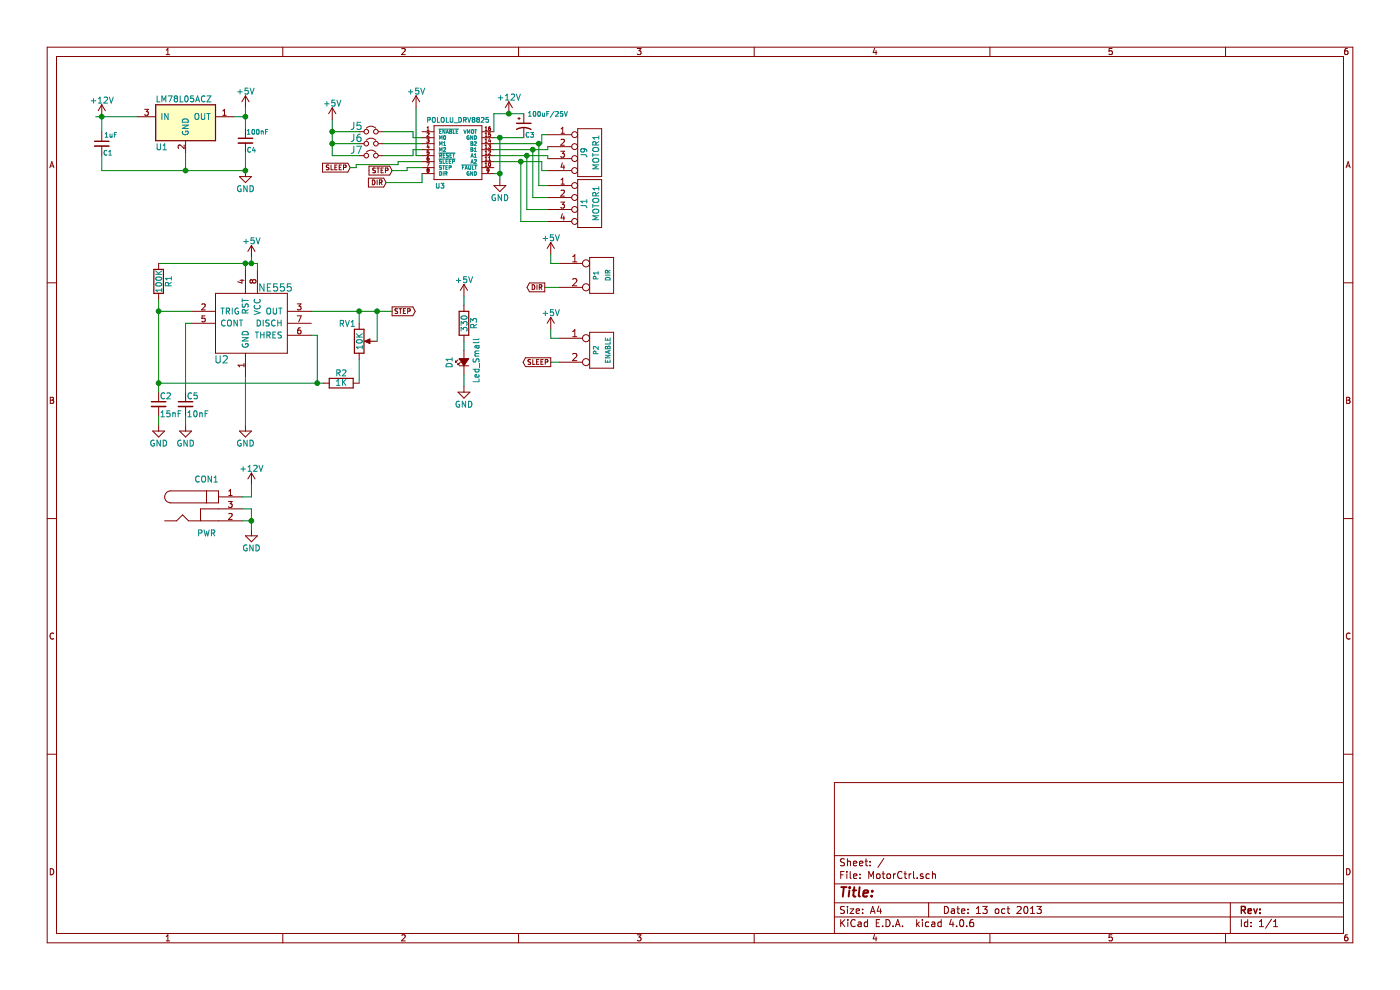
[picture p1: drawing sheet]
EESchema Schematic File Version 2
LIBS:MotorCtrl-rescue
LIBS:suf_ic_misc
LIBS:suf_module
LIBS:suf_passive
LIBS:conn
LIBS:device
LIBS:power
LIBS:transistors
LIBS:linear
LIBS:regul
LIBS:74xx
LIBS:cmos4000
LIBS:adc-dac
LIBS:memory
LIBS:xilinx
LIBS:microcontrollers
LIBS:dsp
LIBS:microchip
LIBS:analog_switches
LIBS:motorola
LIBS:texas
LIBS:intel
LIBS:audio
LIBS:interface
LIBS:digital-audio
LIBS:philips
LIBS:display
LIBS:cypress
LIBS:siliconi
LIBS:opto
LIBS:atmel
LIBS:contrib
LIBS:valves
LIBS:MotorCtrl-cache
EELAYER 25 0
EELAYER END
$Descr A4 11693 8268
encoding utf-8
Sheet 1 1
Title ""
Date "13 oct 2013"
Rev ""
Comp ""
Comment1 ""
Comment2 ""
Comment3 ""
Comment4 ""
$EndDescr
$Comp
L C_Small C1
U 1 1
P 850 1200
F 0 "C1" H 900 1125 40  0000 C CNN
F 1 "1uF" H 925 1275 40  0000 C CNN
F 2 "Capacitors_ThroughHole:C_Disc_D3.0mm_W1.6mm_P2.50mm" H 850 1200 60  0001 C CNN
F 3 "~" H 850 1200 60  0000 C CNN
	1    850  1200
	1    0    0    -1  
$EndComp
Wire Wire Line
	800  975  1150 975 
$Comp
L C_Small C4
U 1 1
P 2050 1175
F 0 "C4" H 2100 1100 40  0000 C CNN
F 1 "100nF" H 2150 1250 40  0000 C CNN
F 2 "Capacitors_ThroughHole:C_Disc_D3.0mm_W1.6mm_P2.50mm" H 2050 1175 60  0001 C CNN
F 3 "~" H 2050 1175 60  0000 C CNN
	1    2050 1175
	1    0    0    -1  
$EndComp
$Comp
L +5V #PWR4
U 1 1
P 2050 900
F 0 "#PWR4" H 2050 750 50  0001 C CNN
F 1 "+5V" H 2050 1040 50  0000 C CNN
F 2 "" H 2050 900 60  0000 C CNN
F 3 "" H 2050 900 60  0000 C CNN
	1    2050 900 
	1    0    0    -1  
$EndComp
$Comp
L GND #PWR5
U 1 1
P 2050 1425
F 0 "#PWR5" H 2050 1175 50  0001 C CNN
F 1 "GND" H 2050 1275 50  0000 C CNN
F 2 "" H 2050 1425 60  0000 C CNN
F 3 "" H 2050 1425 60  0000 C CNN
	1    2050 1425
	1    0    0    -1  
$EndComp
Wire Wire Line
	850  975  850  1100
Connection ~ 850  975 
Wire Wire Line
	850  1300 850  1425
$Comp
L +12V #PWR1
U 1 1
P 850 975
F 0 "#PWR1" H 850 825 50  0001 C CNN
F 1 "+12V" H 850 1115 50  0000 C CNN
F 2 "" H 850 975 60  0000 C CNN
F 3 "" H 850 975 60  0000 C CNN
	1    850  975 
	1    0    0    -1  
$EndComp
$Comp
L POLOLU_DRV8825 U3
U 1 1
P 3825 1250
F 0 "U3" H 3675 950 40  0000 C CNN
F 1 "POLOLU_DRV8825" H 3825 1500 40  0000 C CNN
F 2 "suf_module:POLOLU_STEPPER" H 3825 1250 60  0001 C CNN
F 3 "" H 3825 1250 60  0000 C CNN
	1    3825 1250
	1    0    0    -1  
$EndComp
$Comp
L CP1_Small C3
U 1 1
P 4375 1050
F 0 "C3" H 4425 975 40  0000 C CNN
F 1 "100uF/25V" H 4575 1150 40  0000 C CNN
F 2 "Capacitors_ThroughHole:CP_Radial_D10.0mm_P5.00mm" H 4375 1050 60  0001 C CNN
F 3 "" H 4375 1050 60  0000 C CNN
	1    4375 1050
	1    0    0    -1  
$EndComp
Wire Wire Line
	4125 1150 4375 1150
Wire Wire Line
	4125 1100 4125 950 
Wire Wire Line
	4125 950  4375 950 
$Comp
L GND #PWR14
U 1 1
P 4175 1500
F 0 "#PWR14" H 4175 1250 50  0001 C CNN
F 1 "GND" H 4175 1350 50  0000 C CNN
F 2 "" H 4175 1500 60  0000 C CNN
F 3 "" H 4175 1500 60  0000 C CNN
	1    4175 1500
	1    0    0    -1  
$EndComp
Wire Wire Line
	4175 1150 4175 1500
Connection ~ 4175 1150
Wire Wire Line
	4125 1450 4175 1450
Connection ~ 4175 1450
$Comp
L CONN_4 J9
U 1 1
P 4925 1275
F 0 "J9" V 4875 1275 50  0000 C CNN
F 1 "MOTOR1" V 4975 1275 50  0000 C CNN
F 2 "suf_connector_ncw:CONN_NCW254-04S" H 4925 1275 60  0001 C CNN
F 3 "" H 4925 1275 60  0000 C CNN
	1    4925 1275
	1    0    0    -1  
$EndComp
Wire Wire Line
	4575 1225 4575 1250
Wire Wire Line
	4575 1250 4125 1250
Wire Wire Line
	4125 1300 4575 1300
Wire Wire Line
	4575 1300 4575 1325
Wire Wire Line
	4575 1425 4525 1425
Wire Wire Line
	4525 1425 4525 1350
Wire Wire Line
	4525 1350 4125 1350
Wire Wire Line
	4575 1125 4525 1125
Wire Wire Line
	4525 1125 4525 1200
Wire Wire Line
	4525 1200 4125 1200
$Comp
L Jumper_NC_Small J5
U 1 1
P 3100 1100
F 0 "J5" H 2975 1150 60  0000 C CNN
F 1 "~" V 2975 1100 60  0000 C CNN
F 2 "Pin_Headers:Pin_Header_Straight_1x02_Pitch2.54mm" H 3100 1100 60  0001 C CNN
F 3 "" H 3100 1100 60  0000 C CNN
	1    3100 1100
	1    0    0    -1  
$EndComp
$Comp
L Jumper_NC_Small J6
U 1 1
P 3100 1200
F 0 "J6" H 2975 1250 60  0000 C CNN
F 1 "~" V 2975 1200 60  0000 C CNN
F 2 "Pin_Headers:Pin_Header_Straight_1x02_Pitch2.54mm" H 3100 1200 60  0001 C CNN
F 3 "" H 3100 1200 60  0000 C CNN
	1    3100 1200
	1    0    0    -1  
$EndComp
$Comp
L Jumper_NC_Small J7
U 1 1
P 3100 1300
F 0 "J7" H 2975 1350 60  0000 C CNN
F 1 "~" V 2975 1300 60  0000 C CNN
F 2 "Pin_Headers:Pin_Header_Straight_1x02_Pitch2.54mm" H 3100 1300 60  0001 C CNN
F 3 "" H 3100 1300 60  0000 C CNN
	1    3100 1300
	1    0    0    -1  
$EndComp
$Comp
L +12V #PWR15
U 1 1
P 4250 950
F 0 "#PWR15" H 4250 800 50  0001 C CNN
F 1 "+12V" H 4250 1090 50  0000 C CNN
F 2 "" H 4250 950 60  0000 C CNN
F 3 "" H 4250 950 60  0000 C CNN
	1    4250 950 
	1    0    0    -1  
$EndComp
Connection ~ 4250 950 
Wire Wire Line
	3200 1100 3450 1100
Wire Wire Line
	3450 1100 3450 1150
Wire Wire Line
	3450 1150 3525 1150
Wire Wire Line
	3200 1200 3525 1200
Wire Wire Line
	3525 1250 3450 1250
Wire Wire Line
	3450 1250 3450 1300
Wire Wire Line
	3450 1300 3200 1300
$Comp
L +5V #PWR10
U 1 1
P 2775 1000
F 0 "#PWR10" H 2775 850 50  0001 C CNN
F 1 "+5V" H 2775 1140 50  0000 C CNN
F 2 "" H 2775 1000 60  0000 C CNN
F 3 "" H 2775 1000 60  0000 C CNN
	1    2775 1000
	1    0    0    -1  
$EndComp
Wire Wire Line
	2775 1000 2775 1300
Wire Wire Line
	2775 1300 3000 1300
Wire Wire Line
	2775 1200 3000 1200
Connection ~ 2775 1200
Wire Wire Line
	2775 1100 3000 1100
Connection ~ 2775 1100
Text GLabel 3225 1525 0    40   Input ~ 0
DIR
Text GLabel 3275 1425 0    40   Input ~ 0
STEP
Wire Wire Line
	3525 1400 3400 1400
Wire Wire Line
	3400 1400 3400 1425
Wire Wire Line
	3400 1425 3275 1425
Wire Wire Line
	3525 1450 3525 1525
Wire Wire Line
	3525 1525 3225 1525
Text GLabel 4550 2400 0    40   Output ~ 0
DIR
Wire Wire Line
	4550 2400 4675 2400
Text GLabel 3275 2600 2    40   Output ~ 0
STEP
Wire Wire Line
	2600 2600 3275 2600
Text GLabel 2925 1400 0    40   Input ~ 0
SLEEP
Wire Wire Line
	3525 1350 3325 1350
Wire Wire Line
	3325 1350 3325 1375
Wire Wire Line
	3325 1375 2975 1375
Wire Wire Line
	2975 1375 2975 1400
Wire Wire Line
	2975 1400 2925 1400
Text GLabel 4600 3025 0    40   Output ~ 0
SLEEP
Wire Wire Line
	4675 3025 4600 3025
Wire Wire Line
	3525 1300 3475 1300
Wire Wire Line
	3475 1300 3475 900 
$Comp
L +5V #PWR11
U 1 1
P 3475 900
F 0 "#PWR11" H 3475 750 50  0001 C CNN
F 1 "+5V" H 3475 1040 50  0000 C CNN
F 2 "" H 3475 900 60  0000 C CNN
F 3 "" H 3475 900 60  0000 C CNN
	1    3475 900 
	1    0    0    -1  
$EndComp
Wire Wire Line
	1550 1275 1550 1425
Connection ~ 1550 1425
Wire Wire Line
	2050 1425 2050 1275
Connection ~ 2050 1425
Wire Wire Line
	2050 900  2050 1075
Wire Wire Line
	1950 975  2050 975 
Connection ~ 2050 975 
Wire Wire Line
	850  1425 2050 1425
$Comp
L LM78L05ACZ U1
U 1 1
P 1550 1025
F 0 "U1" H 1350 825 50  0000 C CNN
F 1 "LM78L05ACZ" H 1300 1225 50  0000 L CNN
F 2 "TO_SOT_Packages_THT:TO-92_Molded_Wide" H 1550 1125 50  0001 C CIN
F 3 "" H 1550 1025 50  0000 C CNN
	1    1550 1025
	1    0    0    -1  
$EndComp
$Comp
L CONN_2 P1
U 1 1
P 5025 2300
F 0 "P1" V 4975 2300 40  0000 C CNN
F 1 "DIR" V 5075 2300 40  0000 C CNN
F 2 "suf_connector_ncw:CONN_NCW254-02S" H 5025 2300 60  0001 C CNN
F 3 "" H 5025 2300 60  0000 C CNN
	1    5025 2300
	1    0    0    -1  
$EndComp
$Comp
L CONN_2 P2
U 1 1
P 5025 2925
F 0 "P2" V 4975 2925 40  0000 C CNN
F 1 "ENABLE" V 5075 2925 40  0000 C CNN
F 2 "suf_connector_ncw:CONN_NCW254-02S" H 5025 2925 60  0001 C CNN
F 3 "" H 5025 2925 60  0000 C CNN
	1    5025 2925
	1    0    0    -1  
$EndComp
$Comp
L LMC555 U2
U 1 1
P 2100 2700
F 0 "U2" H 1850 2400 60  0000 C CNN
F 1 "NE555" H 2300 3000 60  0000 C CNN
F 2 "Housings_DIP:DIP-8_W7.62mm_LongPads" H 2050 2700 60  0001 C CNN
F 3 "" H 2050 2700 60  0000 C CNN
	1    2100 2700
	1    0    0    -1  
$EndComp
$Comp
L POT RV1
U 1 1
P 3000 2850
F 0 "RV1" H 2900 3000 50  0000 C CNN
F 1 "10K" V 3000 2850 50  0000 C CNN
F 2 "Potentiometers:Potentiometer_Alps_RK163_Single_Vertical" H 3000 2850 50  0001 C CNN
F 3 "" H 3000 2850 50  0000 C CNN
	1    3000 2850
	1    0    0    -1  
$EndComp
$Comp
L C_Small C5
U 1 1
P 1550 3375
F 0 "C5" H 1560 3445 50  0000 L CNN
F 1 "10nF" H 1560 3295 50  0000 L CNN
F 2 "Capacitors_ThroughHole:C_Disc_D3.0mm_W1.6mm_P2.50mm" H 1550 3375 50  0001 C CNN
F 3 "" H 1550 3375 50  0000 C CNN
	1    1550 3375
	1    0    0    -1  
$EndComp
$Comp
L C_Small C2
U 1 1
P 1325 3375
F 0 "C2" H 1335 3445 50  0000 L CNN
F 1 "15nF" H 1335 3295 50  0000 L CNN
F 2 "Capacitors_ThroughHole:C_Disc_D3.0mm_W1.6mm_P2.50mm" H 1325 3375 50  0001 C CNN
F 3 "" H 1325 3375 50  0000 C CNN
	1    1325 3375
	1    0    0    -1  
$EndComp
$Comp
L +5V #PWR7
U 1 1
P 2100 2150
F 0 "#PWR7" H 2100 2000 50  0001 C CNN
F 1 "+5V" H 2100 2290 50  0000 C CNN
F 2 "" H 2100 2150 50  0000 C CNN
F 3 "" H 2100 2150 50  0000 C CNN
	1    2100 2150
	1    0    0    -1  
$EndComp
Wire Wire Line
	1600 2600 1325 2600
Wire Wire Line
	1325 2500 1325 3275
Wire Wire Line
	1550 3275 1550 2700
Wire Wire Line
	1550 2700 1600 2700
Wire Wire Line
	1325 3200 2700 3200
Wire Wire Line
	2650 3200 2650 2800
Wire Wire Line
	2650 2800 2600 2800
Connection ~ 1325 3200
Wire Wire Line
	2050 2250 2050 2200
Wire Wire Line
	1325 2200 2150 2200
Wire Wire Line
	2150 2200 2150 2250
Wire Wire Line
	2100 2150 2100 2200
Connection ~ 2100 2200
$Comp
L GND #PWR2
U 1 1
P 1325 3550
F 0 "#PWR2" H 1325 3300 50  0001 C CNN
F 1 "GND" H 1325 3400 50  0000 C CNN
F 2 "" H 1325 3550 50  0000 C CNN
F 3 "" H 1325 3550 50  0000 C CNN
	1    1325 3550
	1    0    0    -1  
$EndComp
$Comp
L GND #PWR3
U 1 1
P 1550 3550
F 0 "#PWR3" H 1550 3300 50  0001 C CNN
F 1 "GND" H 1550 3400 50  0000 C CNN
F 2 "" H 1550 3550 50  0000 C CNN
F 3 "" H 1550 3550 50  0000 C CNN
	1    1550 3550
	1    0    0    -1  
$EndComp
$Comp
L GND #PWR6
U 1 1
P 2050 3550
F 0 "#PWR6" H 2050 3300 50  0001 C CNN
F 1 "GND" H 2050 3400 50  0000 C CNN
F 2 "" H 2050 3550 50  0000 C CNN
F 3 "" H 2050 3550 50  0000 C CNN
	1    2050 3550
	1    0    0    -1  
$EndComp
Wire Wire Line
	1325 3475 1325 3550
Wire Wire Line
	1550 3550 1550 3475
Wire Wire Line
	2050 3550 2050 3150
$Comp
L R R1
U 1 1
P 1325 2350
F 0 "R1" V 1405 2350 50  0000 C CNN
F 1 "100K" V 1325 2350 50  0000 C CNN
F 2 "Resistors_ThroughHole:R_Axial_DIN0207_L6.3mm_D2.5mm_P10.16mm_Horizontal" V 1255 2350 50  0001 C CNN
F 3 "" H 1325 2350 50  0000 C CNN
	1    1325 2350
	1    0    0    -1  
$EndComp
$Comp
L R R2
U 1 1
P 2850 3200
F 0 "R2" V 2930 3200 50  0000 C CNN
F 1 "1K" V 2850 3200 50  0000 C CNN
F 2 "Resistors_ThroughHole:R_Axial_DIN0207_L6.3mm_D2.5mm_P10.16mm_Horizontal" V 2780 3200 50  0001 C CNN
F 3 "" H 2850 3200 50  0000 C CNN
	1    2850 3200
	0    -1   -1   0   
$EndComp
Connection ~ 2650 3200
Wire Wire Line
	3000 3000 3000 3200
Wire Wire Line
	3150 2600 3150 2850
Connection ~ 3000 2600
Connection ~ 1325 2600
Connection ~ 2050 2200
$Comp
L +5V #PWR16
U 1 1
P 4600 2125
F 0 "#PWR16" H 4600 1975 50  0001 C CNN
F 1 "+5V" H 4600 2265 50  0000 C CNN
F 2 "" H 4600 2125 50  0000 C CNN
F 3 "" H 4600 2125 50  0000 C CNN
	1    4600 2125
	1    0    0    -1  
$EndComp
Wire Wire Line
	4600 2125 4600 2200
Wire Wire Line
	4600 2200 4675 2200
$Comp
L +5V #PWR17
U 1 1
P 4600 2750
F 0 "#PWR17" H 4600 2600 50  0001 C CNN
F 1 "+5V" H 4600 2890 50  0000 C CNN
F 2 "" H 4600 2750 50  0000 C CNN
F 3 "" H 4600 2750 50  0000 C CNN
	1    4600 2750
	1    0    0    -1  
$EndComp
Wire Wire Line
	4600 2750 4600 2825
Wire Wire Line
	4600 2825 4675 2825
$Comp
L Led_Small D1
U 1 1
P 3875 3025
F 0 "D1" H 3825 3150 50  0000 L CNN
F 1 "Led_Small" H 3700 2925 50  0000 L CNN
F 2 "LEDs:LED_D3.0mm_Horizontal_O3.81mm_Z10.0mm" V 3875 3025 50  0001 C CNN
F 3 "" V 3875 3025 50  0000 C CNN
	1    3875 3025
	0    -1   -1   0   
$EndComp
$Comp
L R R3
U 1 1
P 3875 2700
F 0 "R3" V 3955 2700 50  0000 C CNN
F 1 "330" V 3875 2700 50  0000 C CNN
F 2 "Resistors_ThroughHole:R_Axial_DIN0207_L6.3mm_D2.5mm_P10.16mm_Horizontal" V 3805 2700 50  0001 C CNN
F 3 "" H 3875 2700 50  0000 C CNN
	1    3875 2700
	1    0    0    -1  
$EndComp
$Comp
L +5V #PWR12
U 1 1
P 3875 2475
F 0 "#PWR12" H 3875 2325 50  0001 C CNN
F 1 "+5V" H 3875 2615 50  0000 C CNN
F 2 "" H 3875 2475 50  0000 C CNN
F 3 "" H 3875 2475 50  0000 C CNN
	1    3875 2475
	1    0    0    -1  
$EndComp
Wire Wire Line
	3875 2475 3875 2550
$Comp
L GND #PWR13
U 1 1
P 3875 3225
F 0 "#PWR13" H 3875 2975 50  0001 C CNN
F 1 "GND" H 3875 3075 50  0000 C CNN
F 2 "" H 3875 3225 50  0000 C CNN
F 3 "" H 3875 3225 50  0000 C CNN
	1    3875 3225
	1    0    0    -1  
$EndComp
Wire Wire Line
	3875 2850 3875 2925
Wire Wire Line
	3875 3125 3875 3225
$Comp
L BARREL_JACK CON1
U 1 1
P 1725 4250
F 0 "CON1" H 1725 4500 50  0000 C CNN
F 1 "PWR" H 1725 4050 50  0000 C CNN
F 2 "Connect:BARREL_JACK" H 1725 4250 50  0001 C CNN
F 3 "" H 1725 4250 50  0000 C CNN
	1    1725 4250
	1    0    0    -1  
$EndComp
$Comp
L +12V #PWR8
U 1 1
P 2100 4050
F 0 "#PWR8" H 2100 3900 50  0001 C CNN
F 1 "+12V" H 2100 4190 50  0000 C CNN
F 2 "" H 2100 4050 50  0000 C CNN
F 3 "" H 2100 4050 50  0000 C CNN
	1    2100 4050
	1    0    0    -1  
$EndComp
$Comp
L GND #PWR9
U 1 1
P 2100 4425
F 0 "#PWR9" H 2100 4175 50  0001 C CNN
F 1 "GND" H 2100 4275 50  0000 C CNN
F 2 "" H 2100 4425 50  0000 C CNN
F 3 "" H 2100 4425 50  0000 C CNN
	1    2100 4425
	1    0    0    -1  
$EndComp
Wire Wire Line
	2100 4050 2100 4150
Wire Wire Line
	2100 4150 2025 4150
Wire Wire Line
	2025 4250 2100 4250
Wire Wire Line
	2100 4250 2100 4425
Wire Wire Line
	2025 4350 2100 4350
Connection ~ 2100 4350
Connection ~ 3150 2600
$Comp
L CONN_4 J1
U 1 1
P 4925 1700
F 0 "J1" V 4875 1700 50  0000 C CNN
F 1 "MOTOR1" V 4975 1700 50  0000 C CNN
F 2 "suf_connector_ncw:CONN_NCW254-04S" H 4925 1700 60  0001 C CNN
F 3 "" H 4925 1700 60  0000 C CNN
	1    4925 1700
	1    0    0    -1  
$EndComp
Wire Wire Line
	4500 1200 4500 1550
Wire Wire Line
	4500 1550 4575 1550
Connection ~ 4500 1200
Wire Wire Line
	4450 1250 4450 1650
Wire Wire Line
	4450 1650 4575 1650
Connection ~ 4450 1250
Wire Wire Line
	4400 1300 4400 1750
Wire Wire Line
	4400 1750 4575 1750
Connection ~ 4400 1300
Wire Wire Line
	4350 1350 4350 1850
Wire Wire Line
	4350 1850 4575 1850
Connection ~ 4350 1350
Wire Wire Line
	3000 2600 3000 2700
$EndSCHEMATC
